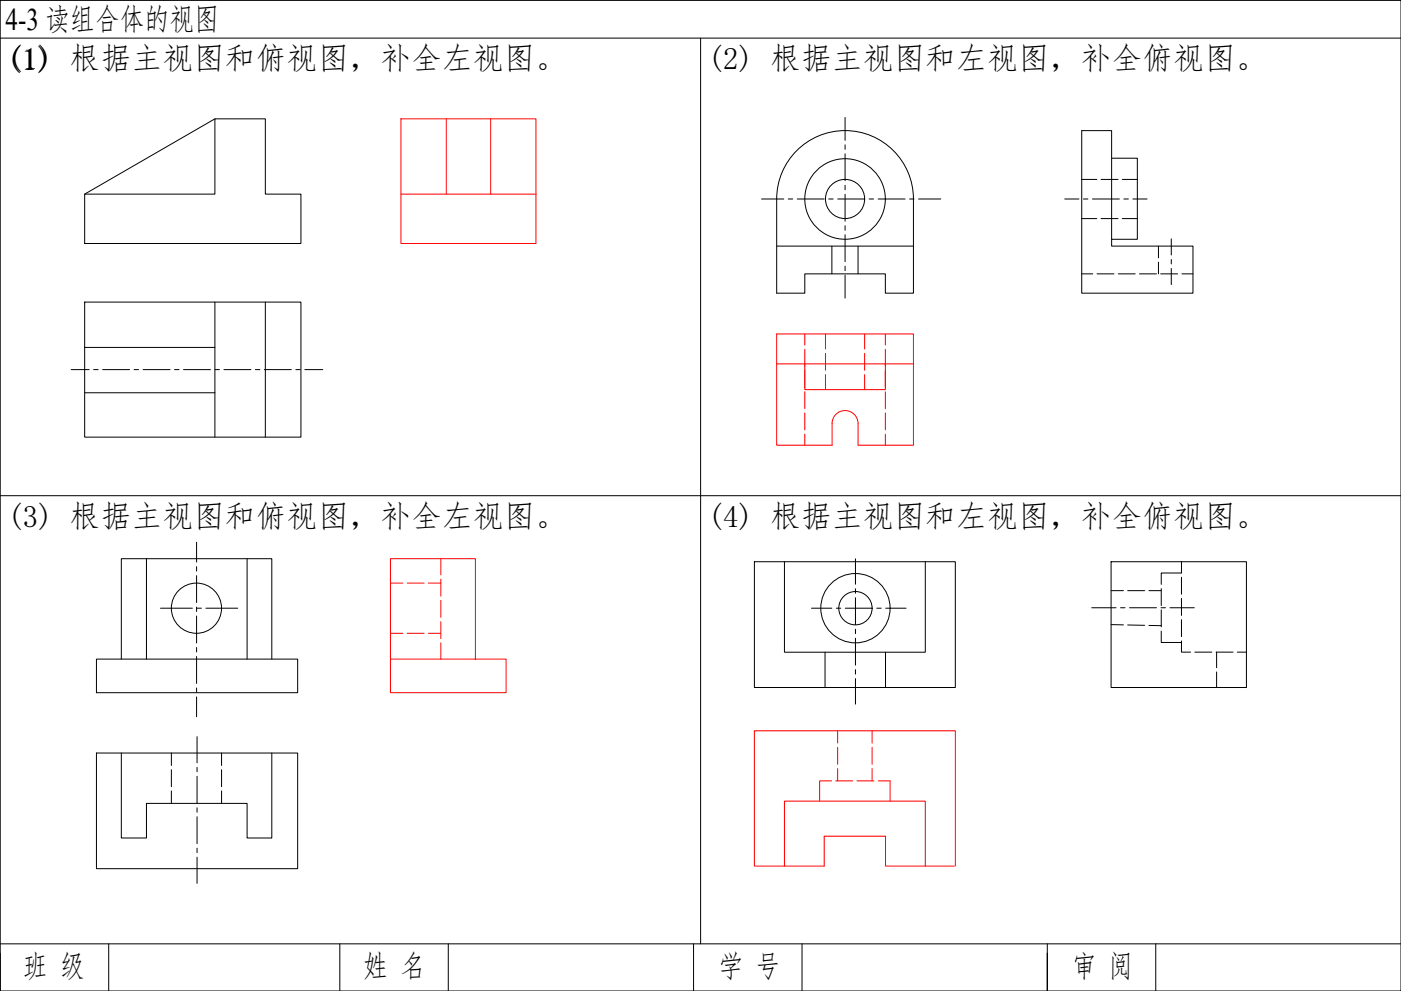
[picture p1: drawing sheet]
<svg xmlns="http://www.w3.org/2000/svg" width="594mm" height="420mm" viewBox="0 0 594 420" stroke-linecap="round" stroke-linejoin="round" font-family="sans-serif">
<!-- layer: 0 -->
<g fill="none" stroke="#000" stroke-width=".42">
<path d="M.1 .2h594v420h-594zM.1 16.2h594M297.1 16.2v384M.1 210.2h594M.1 404.2v16M.1 400.2h594M46.1 400.2v20M144.1 400.2v20M190.1 400.2v20M294.1 400.2v20M340.1 400.2v20M444.1 400.2v20v-16"/>
<path d="M490.1 400.2v20"/>
</g>
<g fill="none" stroke="#000" stroke-width=".42">
<path d="M91.1 50.4l-55.2 31.9M337.8 63.9a29 29 0 0 1 31.6-6.3 29 29 0 0 1 17.9 26.8v39.9h-11.9v-8.2h-34.1v8.2h-12v-39.9a28.9 28.9 0 0 1 8.5-20.5zM471.4 67.1h10.9v34.4h-10.9v2.8h34.5v20h-47.2v-68.9h12.7v46.1M35.9 82.3h55.2v-31.9h21.4v31.9h15.1v20.9h-91.7zM329.3 104.3h58M352.7 104.3v11.8M363.8 104.3v11.8M35.9 128.1h91.7v57.2h-91.7zM91.1 128.1v57.2M112.5 128.1v57.2M35.9 147.3h55.2M35.9 166.5h55.2"/>
<path d="M62.1 236.9v42.5M104.8 236.9v42.5M319.9 238.2h85.2v53.3h-85.2zM332.6 238.2v38.3h59.8v-38.3M471.1 238.2h57.4v53.3h-57.4zM40.9 279.4h85.3v14.3h-85.3zM51.4 279.4v-42.5h63.9v42.5M349.8 276.5v15M375.5 276.5v15M40.9 319.3h85.3v49h-85.3zM51.4 319.3v36h10.7v-14.7h42.7v14.7h10.5v-36"/>
<circle cx="358.3" cy="84.4" r="17.1"/>
<circle cx="358.3" cy="84.4" r="8.3"/>
<circle cx="83.3" cy="257.9" r="10.6"/>
<circle cx="362.7" cy="257.9" r="14.7"/>
<circle cx="362.7" cy="257.9" r="7.1"/>
</g>
<g fill="none" stroke="#000" stroke-width=".42">
<path d="M358.3 49.8v9.7M358.3 61.4v1.9M358.3 65.2v11.5M358.3 78.6v1.9M322.9 84.4h9.5M334.3 84.4h1.9M338.1 84.4h11.4M351.4 84.4h1.9M355.2 84.4h11.4M358.3 82.4v11.4M358.3 95.7v1.9M358.3 99.5v11.4"/>
<path d="M368.5 84.4h2M372.4 84.4h11.4M385.7 84.4h1.9M389.5 84.4h9.4M451.5 84.4h6M459.4 84.4h1.9M463.2 84.4h11.5M476.6 84.4h1.9M480.4 84.4h6M358.3 112.9v1.9M358.3 116.7v9.7M496.7 101.3v6.8"/>
<path d="M496.7 110v1.9M496.7 113.8v6.9M30.2 156.7h7.6M39.7 156.7h1.9M43.5 156.7h11.5M56.9 156.7h1.9M60.7 156.7h11.4M74 156.7h1.9M77.8 156.7h11.4M91.1 156.7h2M95 156.7h11.4M108.3 156.7h1.9"/>
<path d="M112.1 156.7h11.4M125.4 156.7h1.9M129.2 156.7h7.7M83.4 229.9v8.4M362.7 236.9v10.8M68.1 257.9h13.5M83.4 240.2v1.9M83.4 244v11.5M83.4 257.4v1.9M83.5 257.9h1.9M87.3 257.9h13.5M344.1 257.9h8.6"/>
<path d="M354.6 257.9h1.9M358.4 257.9h11.5M362.7 249.6v1.9M362.7 253.4v11.5M371.8 257.9h1.9M375.6 257.9h8.6M462.9 257.7h10.3M475.2 257.7h1.9M479 257.7h11.4M492.3 257.7h1.9M496.1 257.7h10.3M83.4 261.2v11.4"/>
<path d="M83.4 274.5v1.9M83.4 278.3v11.5M362.7 266.8v1.9M362.7 270.6v11.4M83.4 291.7v1.9M83.4 295.5v8.4M362.7 283.9v1.9M362.7 287.7v10.8M83.6 312.3v11.1M83.6 325.3v1.9M83.6 329.1v11.5M83.6 342.5v1.9"/>
<path d="M83.6 346.3v11.4M83.6 359.6v1.9M83.6 363.4v11.1"/>
</g>
<g fill="none" stroke="#000" stroke-width=".42">
<path d="M458.7 76.1h6.4M466.9 76.1h7.2M475.9 76.1h6.4M458.7 92.7h6.4M466.9 92.7h7.2M475.9 92.7h6.4M458.7 116.1h4.7M465.2 116.1h7.2M474.2 116.1h7.2M483.2 116.1h7.2M491.2 104.3v5M491.2 111.1v5"/>
<path d="M492.2 116.1h7.2M501.2 116.1h4.7M501 238.2v4.7M471.1 250.4h5.3M478.2 250.4h7.2M487.2 250.4h5.2M492.4 249.6v7.2M492.4 258.6v7.2M501 242.9h-8.6v4.9M501 244.7v7.2M501 253.7v7.2M471.1 264.8l5.3 .1"/>
<path d="M478.2 265l7.2 .1M487.2 265.2l5.2 .1M492.4 267.6v4.8h8.6M501 271.7v4.8h3.9M501 262.7v7.2M506.7 276.5h7.2M515.7 276.5h7.2M515.9 276.5v6.6M524.7 276.5h3.8M515.9 284.9v6.6M72.7 319.3v5.2M94 319.3v5.2"/>
<path d="M72.7 326.3v7.2M72.7 335.3v5.3M94 326.3v7.2M94 335.3v5.3"/>
</g>
<path d="M170 50.4h57.3v52.8h-57.3zM189.2 50.4v31.9M208.1 50.4v31.9M170 82.3h57.3M329.3 141.6h58v47.2h-23.5v-9.2a5.5 5.5 0 0 0-5.5-5.5 5.5 5.5 0 0 0-5.5 5.5v9.2h-23.5zM329.3 154.3h58M341.3 154.3v10.9h34.1v-10.9M165.6 279.4h49v14.3h-49v-56.8h36v42.5M332.6 367.2v-27.5h59.8v27.5M404.7 367.2h-29.2v-12.6h-26v12.6h-29.6v-57.4h85.2v57.4" fill="none" stroke="#f00" stroke-width=".42"/>
<g fill="none" stroke="#f00" stroke-width=".42">
<path d="M341.3 141.6v4.7M341.3 148.1v7.2M341.3 157.1v7.2M350 141.6v6.4M350 149.8v7.2M350 158.8v6.4M366.6 141.6v6.4M366.6 149.8v7.2M366.6 158.8v6.4M375.4 141.6v4.7M375.4 148.1v7.2M375.4 157.1v7.2"/>
<path d="M341.3 166.1v7.2M341.3 175.1v7.2M375.4 166.1v7.2M375.4 175.1v7.2M341.3 184.1v4.7M375.4 184.1v4.7M186.9 236.9v6.9M165.6 247.2h5.3M172.6 247.2h7.2M181.6 247.2h5.3M186.9 245.6v7.2M186.9 254.6v7.2"/>
<path d="M165.6 268.5h5.3M172.6 268.5h7.2M181.6 268.5h5.3M186.9 263.6v7.2M186.9 272.6v6.8M355.2 309.8v5.2M355.2 316.8v7.3M369.8 309.8v5.2M369.8 316.8v7.3M352.6 331.1h-5v8.6M354.4 331.1h7.2M355.2 325.9v5.2"/>
<path d="M363.4 331.1h7.2M369.8 325.9v5.2M372.4 331.1h5v8.6"/>
</g>
<text font-size="13.3" x="2.4" y="12.9">4-3 读组合体的视图</text>
<g font-size="13.2">
<text x="2.6" y="29.6">(1)</text>
<text x="3.1" y="29.3">(1) 根据主视图和俯视图，补全左视图。</text>
<text x="300.1" y="29.3">(2) 根据主视图和左视图，补全俯视图。</text>
<text x="3.1" y="223.3">(3) 根据主视图和俯视图，补全左视图。</text>
<text x="300.1" y="223.3">(4) 根据主视图和左视图，补全俯视图。</text>
<text x="9.7" y="414.3">班 级</text>
<text x="154" y="414.3">姓 名</text>
<text x="304.6" y="414.3">学 号</text>
<text x="454.3" y="414.3">审 阅</text>
</g>
</svg>
